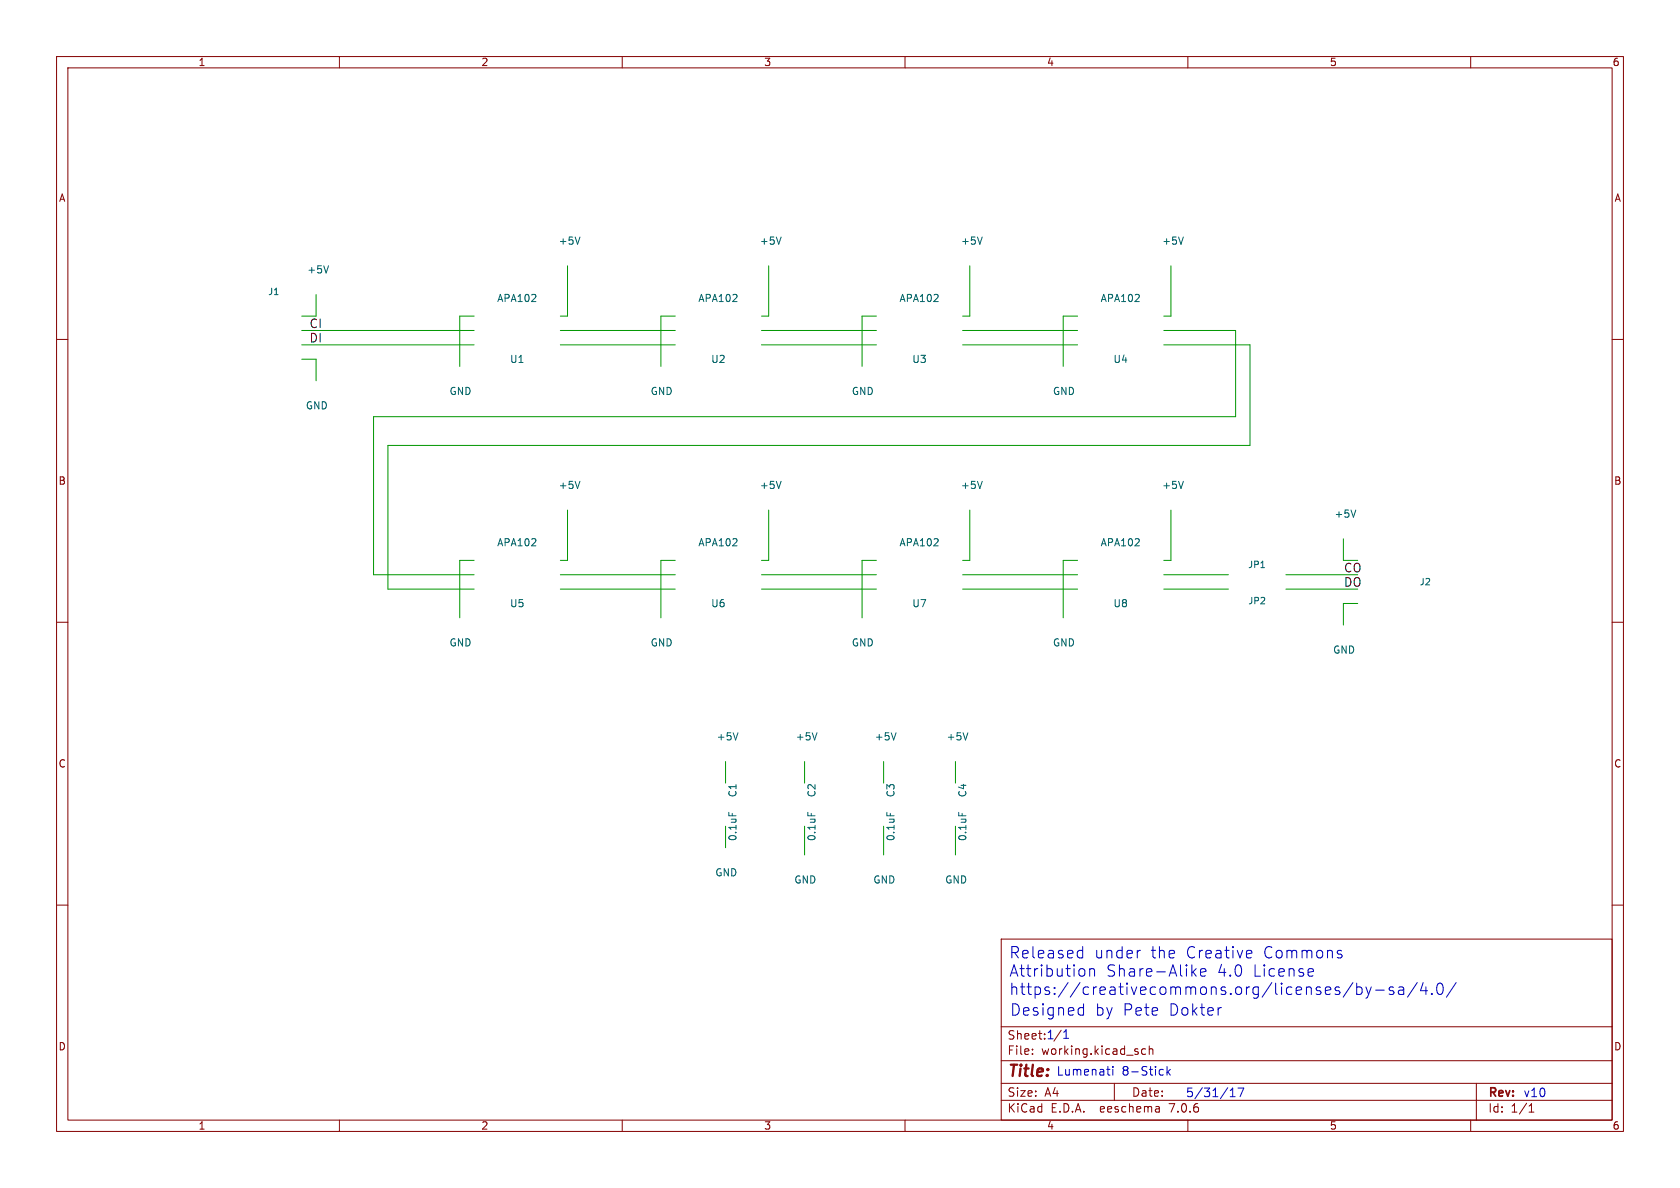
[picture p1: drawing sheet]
<svg xmlns="http://www.w3.org/2000/svg" width="297mm" height="210mm" viewBox="0 0 297 210" stroke-linecap="round" stroke-linejoin="round" font-family="sans-serif">
<g fill="none" stroke="#840000" stroke-width=".18">
<path d="M10 10h277v190h-277zM12 12h273v186h-273zM60 10v2M110 10v2M160 10v2M210 10v2M260 10v2M10 60h2M285 60h2M10 110h2M285 110h2M10 160h2"/>
<path d="M285 160h2M177 166h108v32h-108zM60 198v2M110 198v2M160 198v2M177 194.5h108M177 191.5h108M177 187.5h108M177 181.5h108M182.5 186.3v.1M182.5 185.5v.1M197 191.5v3"/>
<path d="M202.5 185.5l-.4-.1-.3 .3v.4l.2 .2h.5M203.2 185.5l.2-.1 .3 .1 .1 .9M203.2 184.9v1.5M204.9 195.7l.1 .9M205 196.5l-.2 .1M205 196h-.2M210 198v2M260 198v2M261 191.5v6.5M270.3 196.6h.9M270.3 195.5l.4-.4v1.5"/>
</g>
<g fill="none" stroke="#0000c2" stroke-width=".18">
<path d="M190.8 168l.6 .1M191 178.1l.6 .1M191.4 167.3v2M191.4 169.2l-.6 .1M191.6 177.4v2.1M191.6 179.4l-.6 .1M191.6 171.3l.2 .3v.6l-.2 .3M192.6 171.4a.5 .5 0 0 1 .9 .1v1.1M192.6 171.2v1.4M201.4 168h.2M210.9 171.8l.6 .8M211.5 171.2l-.8 .8"/>
<path d="M212.2 171.9l1-.2-.1-.4-.6-.1-.3 .3 .1 1 .2 .1 .6-.1M215.7 178.1h.2M220.6 168l.6 .1 .1 .4-.9 .2M221.2 169.2l-.6 .1M231.9 171.2l.2 .1 .1 .4-1 .2M232.1 172.5l-.2 .1M236.7 168.7l.5 .1 .1 .2-.3 .3h-.4M236.7 168l.5 .1M239.2 173.7l-1.7 2.6M239.8 173.8v2M239.8 174.6l.6-.1 .4 .3v.6l-.2 .3-.2 .1-.6-.1M241.5 174.5l.5 1.3"/>
<path d="M242 175.8l-.2 .5-.3 .2M242.4 174.5l-.4 1.3M243.2 175h1.5M246.3 174.6l-.4-.1-.3 .2 .1 .3 .6 .2 .1 .2-.1 .3-.1 .1-.6-.1M247.3 174.6l.2-.1 .6 .1 .1 1.2M248.2 174.9l-.7 .1a.39 .39 0 0 0-.3 .4 .39 .39 0 0 0 .3 .4l.7-.1M250.6 173.7l-1.8 2.6M251.6 173.7l-.5 1.4h1.3M252.1 174.5v1.3M253.1 175.6l.1 .1-.1 .1M253.1 175.6l-.1 .1 .1 .1M253.1 175.6v.2"/>
<path d="M254.2 174a.48 .48 0 0 1 .5-.2 .48 .48 0 0 1 .3 .4 1.03 1.03 0 0 1-.5 1.6 1.22 1.22 0 0 1-.3-1.8zM257.4 173.7l-1.7 2.6M195.6 189h.6M195.9 190l.3 .1M196.7 188.5v.2M196.7 189v1.1M205.5 189l.2 .1M205.7 190l-.2 .1M206.3 188.5v1.6M206.5 189.5l.4 .6M206.9 189l-.6 .6M217.5 193.9h.9"/>
<path d="M217.5 192.8l.4-.5v1.6M218.9 192.3h1l-.7 1.6"/>
</g>
<g fill="none" stroke="#009600" stroke-width=".18">
<path d="M53.3 58.4h30.5M55.9 52.1v3.8h-2.6M83.8 55.9h-2.5v8.9M99.1 58.4h20.3M100.3 47v8.9h-1.2M119.4 55.9h-2.6v8.9M134.6 58.4h20.3M135.9 47v8.9h-1.3M154.9 55.9h-2.5v8.9M170.2 58.4h20.3M171.4 47v8.9h-1.2M190.5 55.9h-2.5v8.9"/>
<path d="M205.7 58.4h12.7v15.3h-152.4v27.9h17.8M207 47v8.9h-1.3M53.3 61h30.5M53.3 63.5h2.6v3.8M99.1 61h20.3M134.6 61h20.3M170.2 61h20.3M205.7 61h15.3v17.7h-152.4v25.4h15.2M83.8 99.1h-2.5v10.1M100.3 90.2v8.9h-1.2M119.4 99.1h-2.6v10.1M135.9 90.2v8.9h-1.3"/>
<path d="M154.9 99.1h-2.5v10.1M171.4 90.2v8.9h-1.2M190.5 99.1h-2.5v10.1M207 90.2v8.9h-1.3M237.5 95.3v3.8M99.1 104.1h20.3M99.1 101.6h20.3M134.6 104.1h20.3M134.6 101.6h20.3M170.2 104.1h20.3M170.2 101.6h20.3M205.7 104.1h11.5"/>
<path d="M205.7 101.6h11.5M227.3 104.1h12.7M227.3 101.6h12.7M240 106.7h-2.5v3.8M128.3 134.6v3.8M142.2 134.6v3.8M156.2 134.6v3.8M168.9 134.6v3.8M128.3 146.1v3.8M142.2 146.1v5M156.2 146.1v5M168.9 146.1v5"/>
</g>
<g fill="none" stroke="#006464" stroke-width=".18">
<path d="M58.1 47l-.4 1.3M102.5 41.9l-.4 1.3M138.1 41.9l-.4 1.3M173.6 41.9l-.4 1.3M209.2 41.9l-.4 1.3M102.5 85.1l-.4 1.3M138.1 85.1l-.4 1.3M173.6 85.1l-.4 1.3M209.2 85.1l-.4 1.3M239.7 90.2l-.4 1.2M222.9 100.3h.7M130.5 129.5l-.5 1.3"/>
<path d="M144.4 129.5l-.4 1.3M158.4 129.5l-.4 1.3M171.1 129.5l-.4 1.3M128.8 143.6v.6M142.8 143.6v.6M156.8 143.6v.6M169.5 143.6v.6"/>
</g>
<g font-size="2.8" fill="#0000c2">
<text x="178.3" y="169.6">Released</text>
<text x="178.3" y="172.8">Attribution</text>
<text x="193.4" y="169.6">under</text>
<text x="195.5" y="172.8">Share-Alike</text>
<text x="203.4" y="169.6">the</text>
<text x="209.6" y="169.6">Creative</text>
<text x="215.1" y="172.8">4.0</text>
<text x="221.5" y="172.8">License</text>
<text x="223.3" y="169.6">Commons</text>
<text x="178.3" y="176.1">https://creativecommons.org/licenses/by-sa/4.0/</text>
<text x="178.5" y="179.7">Designed</text>
<text x="193.5" y="179.7">by</text>
<text x="198.4" y="179.7">Pete</text>
<text x="206.6" y="179.7">Dokter</text>
</g>
<text font-size="2.8" fill="#840000" x="178" y="190.9">Title:</text>
<g font-size="2.1" fill="#0f0f0f">
<text x="54.6" y="58.1">CI</text>
<text x="54.6" y="60.6">DI</text>
<text x="237.5" y="103.8">DO</text>
</g>
<text font-size="2.1" fill="#009600" x="237.5" y="101.3">CO</text>
<g font-size="2.1" fill="#0000c2">
<text x="178" y="184">Sheet: 1/ 1</text>
<text x="186.7" y="190.2">Lumenati</text>
<text x="198.3" y="190.2">8-Stick</text>
<text x="209.5" y="194.1">5/31/17</text>
<text x="269.2" y="194.1">v10</text>
</g>
<g font-size="2.1" fill="#840000">
<text x="178" y="186.7">File:</text>
<text x="184.1" y="186.7">working.kicad_sch</text>
<text x="178" y="196.9">KiCad</text>
<text x="178" y="194.1">Size:</text>
<text x="184.7" y="194.1">A4</text>
<text x="185.7" y="196.9">E.D.A.</text>
<text x="194.6" y="196.9">eeschema</text>
<text x="200" y="194.1">Date:</text>
<text x="207" y="196.9">7.0.6</text>
<text x="263" y="194.3">Rev:</text>
<text x="263" y="196.9">Id:</text>
<text x="267.1" y="196.9">1/1</text>
</g>
<g font-size="1.8" fill="#840000">
<text x="35" y="11.9">1</text>
<text x="85" y="11.9">2</text>
<text x="135" y="11.9">3</text>
<text x="185" y="11.9">4</text>
<text x="235" y="11.9">5</text>
<text x="285" y="11.9">6</text>
<text x="10.3" y="35.9">A</text>
<text x="285.3" y="35.9">A</text>
<text x="10.3" y="85.9">B</text>
<text x="285.3" y="85.9">B</text>
<text x="10.3" y="135.9">C</text>
<text x="285.3" y="135.9">C</text>
<text x="10.3" y="185.9">D</text>
<text x="285.3" y="185.9">D</text>
<text x="35" y="199.9">1</text>
<text x="85" y="199.9">2</text>
<text x="135" y="199.9">3</text>
<text x="185" y="199.9">4</text>
<text x="235" y="199.9">5</text>
<text x="285" y="199.9">6</text>
</g>
<g font-size="1.8" fill="#006464">
<text x="98.7" y="43.5">+5V</text>
<text x="134.2" y="43.5">+5V</text>
<text x="169.8" y="43.5">+5V</text>
<text x="205.4" y="43.5">+5V</text>
<text x="54.2" y="48.5">+5V</text>
<text x="87.8" y="53.6">APA102</text>
<text x="123.4" y="53.6">APA102</text>
<text x="158.9" y="53.6">APA102</text>
<text x="194.5" y="53.6">APA102</text>
<text x="90.1" y="64.4">U1</text>
<text x="125.6" y="64.4">U2</text>
<text x="161.2" y="64.4">U3</text>
<text x="196.7" y="64.4">U4</text>
<text x="79.4" y="70">GND</text>
<text x="114.9" y="70">GND</text>
<text x="150.5" y="70">GND</text>
<text x="186.1" y="70">GND</text>
<text x="54" y="72.6">GND</text>
<text x="98.7" y="86.6">+5V</text>
<text x="134.2" y="86.6">+5V</text>
<text x="169.8" y="86.6">+5V</text>
<text x="205.4" y="86.6">+5V</text>
<text x="235.8" y="91.7">+5V</text>
<text x="87.8" y="96.8">APA102</text>
<text x="123.4" y="96.8">APA102</text>
<text x="158.9" y="96.8">APA102</text>
<text x="194.5" y="96.8">APA102</text>
<text x="90.1" y="107.5">U5</text>
<text x="125.6" y="107.5">U6</text>
<text x="161.2" y="107.5">U7</text>
<text x="196.7" y="107.5">U8</text>
<text x="79.4" y="114.5">GND</text>
<text x="114.9" y="114.5">GND</text>
<text x="150.5" y="114.5">GND</text>
<text x="186.1" y="114.5">GND</text>
<text x="235.6" y="115.7">GND</text>
<text x="126.6" y="131.1">+5V</text>
<text x="140.6" y="131.1">+5V</text>
<text x="154.6" y="131.1">+5V</text>
<text x="167.3" y="131.1">+5V</text>
<text x="130.4" y="141" transform="rotate(-90 130.4 141)">C1</text>
<text x="144.4" y="141" transform="rotate(-90 144.4 141)">C2</text>
<text x="158.3" y="141" transform="rotate(-90 158.3 141)">C3</text>
<text x="171" y="141" transform="rotate(-90 171 141)">C4</text>
<text x="130.4" y="148.8" transform="rotate(-90 130.4 148.8)">0.1uF</text>
<text x="144.4" y="148.8" transform="rotate(-90 144.4 148.8)">0.1uF</text>
<text x="158.3" y="148.8" transform="rotate(-90 158.3 148.8)">0.1uF</text>
<text x="171" y="148.8" transform="rotate(-90 171 148.8)">0.1uF</text>
<text x="126.4" y="155.1">GND</text>
<text x="140.3" y="156.4">GND</text>
<text x="154.3" y="156.4">GND</text>
<text x="167" y="156.4">GND</text>
</g>
<g font-size="1.6" fill="#006464">
<text x="47.3" y="52.4">J1</text>
<text x="220.6" y="100.6">JP1</text>
<text x="220.6" y="107">JP2</text>
<text x="250.9" y="103.7">J2</text>
</g>
</svg>
